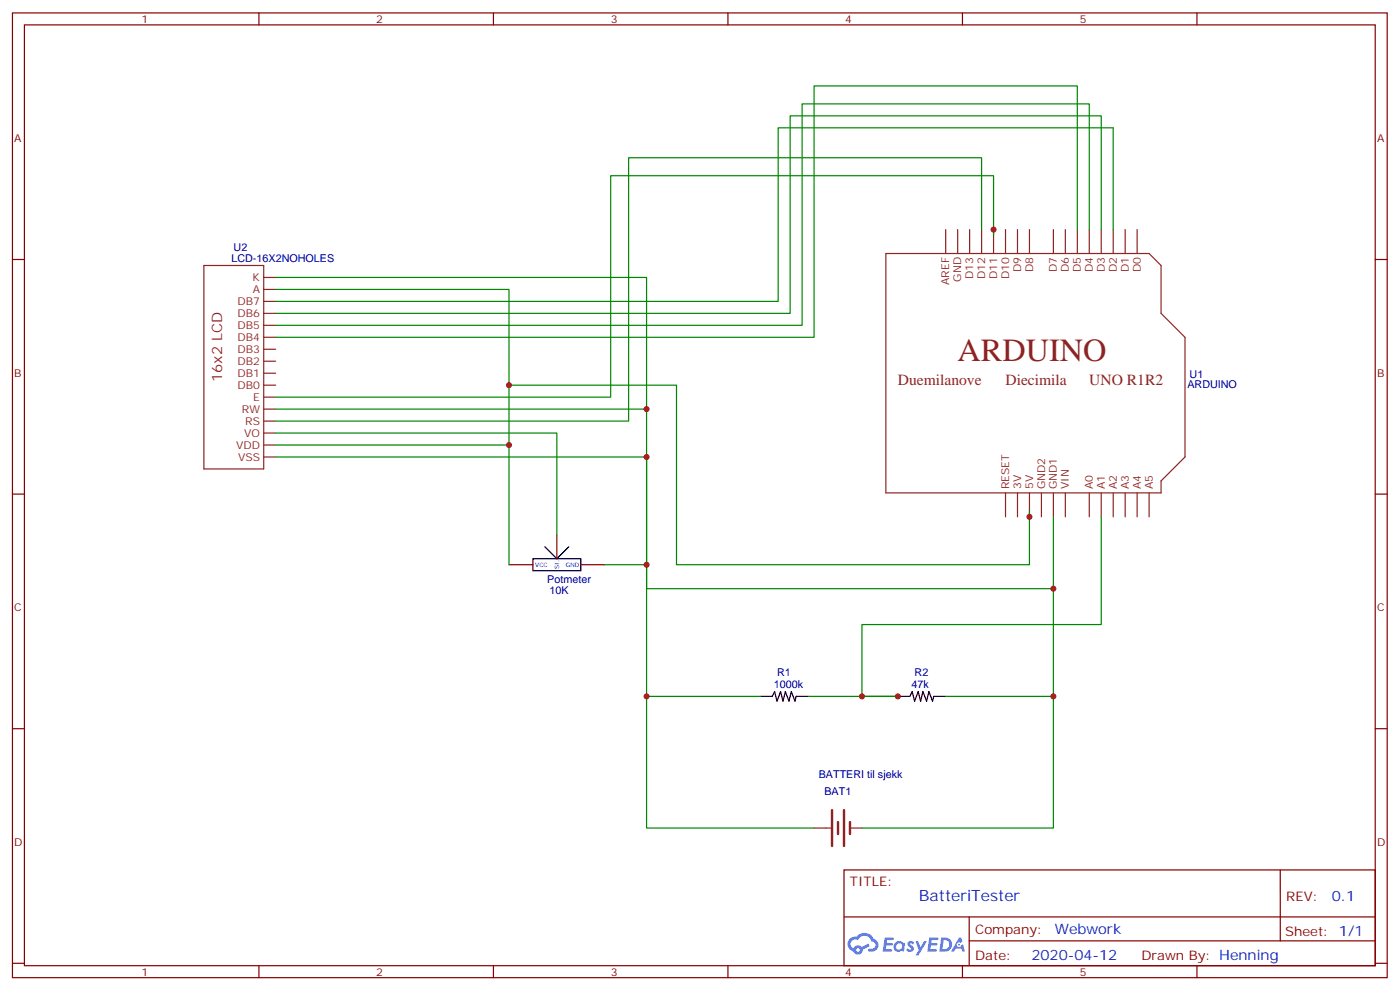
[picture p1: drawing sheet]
<svg xmlns="http://www.w3.org/2000/svg" width="413mm" height="292mm" viewBox="0 0 413 292" stroke-linecap="round" stroke-linejoin="round" font-family="sans-serif">
<g fill="none" stroke="#870000" stroke-width=".35">
<path d="M3.7 3.8h405.3v284.3h-405.3zM7.2 7.3h398.3v277.3h-398.3zM76.3 3.8v3.5M145.5 3.8v3.5M214.6 3.8v3.5M283.8 3.8v3.5M352.9 3.8v3.5M3.7 76.5h3.5M405.5 76.5h3.5M3.7 145.6h3.5M405.5 145.6h3.5M3.7 214.8h3.5"/>
<path d="M405.5 214.8h3.5M248.8 256.4h156.7v28.2h-156.7zM377.5 256.4v20.9M248.9 270.2h156.5M285.8 277.3h119.6M285.8 270.2v14.2M3.7 283.9h3.5M76.3 284.6v3.5M145.5 284.6v3.5M214.6 284.6v3.5M283.8 284.6v3.5M352.9 284.6v3.5"/>
<path d="M405.5 283.9h3.5"/>
</g>
<g fill="#5487ff">
<path d="M267.8 277.6a1.22 1.22 0 0 1 1.8 .2l-.4 .6a.47 .47 0 0 0-.4-.4 .47 .47 0 0 0-.5 .2l.2 .2a1.14 1.14 0 0 1 .8 1.8 1.14 1.14 0 0 1-2 0l-.2-.2 .5-.6 .7 .5a.29 .29 0 0 0 .4-.3 .29 .29 0 0 0-.3-.3 1.04 1.04 0 0 1-.6-1.7z"/>
<path d="M260.8 276.3h2.4l.3 .2-.1 .5-1.8 .1-.2 .8h1.6l.3 .4-.4 .4h-1.6l-.1 1.1h1.7l.2 .3-.2 .3-2.7 .1z"/>
<path d="M274 276.3h2.3l.4 .2-.2 .5-1.8 .1-.1 .8h1.5l.3 .4-.3 .4h-1.6l-.2 1.1h1.7l.2 .3-.2 .3-2.6 .1z"/>
<path d="M282.7 276.3h.7l.4 1.3-.6 .3a.69 .69 0 0 0-1.1 .3 .69 .69 0 0 0 .5 .9 .69 .69 0 0 0 .9-.6l.4-.2 .6 2.2h-.8l-.2-.9h-1.7l-.5 .9h-.9z"/>
<path d="M270 277.4h.7l.7 1.8 1.1-1.8h.8l-2.5 4.2h-.9l1-1.5z"/>
<path d="M277.5 276.3l-.6 4.2h1.4a2.11 2.11 0 0 0 2.4-2.1 2.11 2.11 0 0 0-2.5-2.1zM278.2 277.1a1.39 1.39 0 0 1 1.7 1.4 1.39 1.39 0 0 1-1.8 1.3h-.2z"/>
<path d="M263.8 277.9a1.54 1.54 0 0 0 0 2.2 1.54 1.54 0 0 0 2.1 .1l.6 .3 .3-2.3-.1-.3h-.5a1.49 1.49 0 0 0-2.4 0zM264.1 278.9a.95 .95 0 0 1 1.9 0 .95 .95 0 0 1-1.9 0z"/>
<path d="M250.6 276.7a2.18 2.18 0 0 0 1 3.7 1.44 1.44 0 0 0 1.7 .9 1.44 1.44 0 0 0 1.1-1.4l2-1.1-.4-.7-1.9 1a1.47 1.47 0 0 0-2.5 .4 1.39 1.39 0 0 1-.6-1.9 1.39 1.39 0 0 1 2-.5 2.12 2.12 0 0 1 2.1-1.3 2.12 2.12 0 0 1 1.9 1.7 1.14 1.14 0 0 1 1.1 1.4 1.14 1.14 0 0 1-1.6 .7 .43 .43 0 0 0-.6 .4 .43 .43 0 0 0 .4 .5 1.98 1.98 0 0 0 2.6-1.2 1.98 1.98 0 0 0-1.3-2.6 3.1 3.1 0 0 0-5.2-.6l-.9 .1zM252.4 280a.55 .55 0 0 1 1.1 0 .55 .55 0 0 1-1.1 0z"/>
<circle cx="282.8" cy="278.4" r=".26"/>
</g>
<g fill="none" stroke="#8c2424" stroke-width=".35">
<path d="M60.1 78.2h17.7v60h-17.7zM261.2 74.7h77.6l3.5 3.5v14.2l7.1 7v35.3l-7.1 7v3.6h-81.1zM278.8 67.7v7M282.4 67.7v7M285.9 67.7v7M289.4 67.7v7M292.9 67.7v7M296.5 67.7v7M300 67.7v7M303.5 67.7v7M310.6 67.7v7M314.1 67.7v7"/>
<path d="M317.6 67.7v7M321.2 67.7v7M324.7 67.7v7M328.2 67.7v7M331.8 67.7v7M335.3 67.7v7M77.8 85.3h3.5M77.8 99.4h3.5M77.8 95.9h3.5M77.8 92.4h3.5M77.8 88.8h3.5M77.8 81.8h3.5"/>
<path d="M77.8 113.5h3.5M77.8 110h3.5M77.8 106.5h3.5M77.8 102.9h3.5M77.8 117.1h3.5M77.8 120.6h3.5M77.8 124.1h3.5M77.8 131.2h3.5M77.8 127.6h3.5M77.8 134.7h3.5M296.5 145.3v7M300 145.3v7"/>
<path d="M303.5 145.3v7M307.1 145.3v7M310.6 145.3v7M314.1 145.3v7M321.2 145.3v7M324.7 145.3v7M328.2 145.3v7M331.8 145.3v7M335.3 145.3v7M338.8 145.3v7M240 244.1h5M250.6 244.1h3.5"/>
</g>
<path d="M157.1 164.7h14.1v3.5h-14.1zM160.7 161.1l3.5 3.6 3.5-3.6M224.2 205.2h3.5l.7-1.4 .7 2.9 1.1-2.9 .7 2.9 .7-2.9 1 2.9 .7-2.9 1.1 2.9 .3-1.5h3.6M264.7 205.2h3.6l.7-1.4 .7 2.9 1-2.9 .7 2.9 .7-2.9 1.1 2.9 .7-2.9 1.1 2.9 .3-1.5h3.5" fill="none" stroke="#000" stroke-width=".35"/>
<path d="M164.2 157.6v7.1M150.1 166.4h7M171.2 166.4h7.1" fill="none" stroke="#870000" stroke-width=".35"/>
<path d="M245.3 238.8v10.5M248.8 238.8v10.5M247.1 242.3v3.5M250.6 242.3v3.5" fill="none" stroke="#8c2424" stroke-width=".71"/>
<g fill="none" stroke="#008700" stroke-width=".35">
<path d="M289.4 67.7v-21.2h-104.1v77.6h-104M292.9 69.4v-17.6h-112.8v65.3h-98.8M317.6 67.7v-42.4h-77.6v74.1h-158.7M321.2 67.7v-37.1h-84.7v65.3h-155.2M324.7 67.7v-33.6h-91.7v58.3h-151.7M328.2 67.7v-30h-98.8v51.1h-148.1M81.3 81.8h109.3v84.6h-12.3M81.3 85.3h68.8v81.1M150.1 113.5h49.4v52.9h104v-15.8M81.3 134.7h109.3v38.8h120v-21.2M81.3 127.6h82.9v30M81.3 120.6h109.3"/>
<path d="M81.3 131.2h68.8M324.7 152.3v31.8h-70.6v21.1M190.6 166.4v77.7h49.4M310.6 173.5v31.7h-31.8M190.6 205.2h33.6M238.3 205.2h26.4M310.6 205.2v38.9h-56.5"/>
</g>
<g fill="#c00">
<circle cx="254.1" cy="205.2" r=".88"/>
<circle cx="190.6" cy="134.7" r=".88"/>
<circle cx="303.5" cy="152.3" r=".88"/>
<circle cx="292.9" cy="67.7" r=".88"/>
<circle cx="190.6" cy="166.4" r=".88"/>
<circle cx="190.6" cy="120.6" r=".88"/>
<circle cx="150.1" cy="131.2" r=".88"/>
<circle cx="150.1" cy="113.5" r=".88"/>
<circle cx="264.7" cy="205.2" r=".88"/>
<circle cx="190.6" cy="205.2" r=".88"/>
<circle cx="310.6" cy="173.5" r=".88"/>
<circle cx="310.6" cy="205.2" r=".88"/>
</g>
<text font-size="9.5" fill="#8d2323" x="282.4" y="106.5">ARDUINO</text>
<g font-size="4.6" fill="#8d2323">
<text x="264.7" y="113.5">Duemilanove</text>
<text x="296.5" y="113.5">Diecimila</text>
<text x="321.2" y="113.5">UNO R1R2</text>
</g>
<text font-size="4.6" fill="#00f" x="270.9" y="265.4">BatteriTester</text>
<text font-size="4.2" fill="#8d2323" x="65.5" y="112.5" transform="rotate(-90 65.5 112.5)">16x2 LCD</text>
<g font-size="4.2" fill="#00f">
<text x="392.6" y="265.7">0.1</text>
<text x="311" y="275.2">Webwork</text>
<text x="304.1" y="283">2020-04-12</text>
</g>
<g font-size="3.9" fill="#800">
<text x="250.6" y="261">TITLE:</text>
<text x="379.2" y="265.7">REV:</text>
<text x="287.5" y="275.2">Company:</text>
<text x="378.9" y="275.8">Sheet: 1/1</text>
<text x="287.5" y="282.9">Date:</text>
<text x="336.6" y="282.9">Drawn By: Henning</text>
</g>
<g font-size="3.2" fill="#800">
<text x="41.8" y="6.8">1</text>
<text x="110.9" y="6.8">2</text>
<text x="180.1" y="6.8">3</text>
<text x="249.2" y="6.8">4</text>
<text x="318.3" y="6.8">5</text>
<text x="4.2" y="41.9">A</text>
<text x="406" y="41.9">A</text>
<text x="4.2" y="111.1">B</text>
<text x="406" y="111.1">B</text>
<text x="4.2" y="180.2">C</text>
<text x="406" y="180.2">C</text>
<text x="4.2" y="249.3">D</text>
<text x="406" y="249.3">D</text>
<text x="41.8" y="287.6">1</text>
<text x="110.9" y="287.6">2</text>
<text x="180.1" y="287.6">3</text>
<text x="249.2" y="287.6">4</text>
<text x="318.3" y="287.6">5</text>
</g>
<g font-size="3.2" fill="#000080">
<text x="68.2" y="77.2">LCD-16X2NOHOLES</text>
<text x="68.9" y="74.1">U2</text>
<text x="350.8" y="111.3">U1</text>
<text x="350.1" y="114.4">ARDUINO</text>
<text x="161.4" y="171.9">Potmeter</text>
<text x="162" y="175.1">10K</text>
<text x="228.2" y="202.8">1000k</text>
<text x="229.1" y="199.4">R1</text>
<text x="268.7" y="202.8">47k</text>
<text x="269.7" y="199.4">R2</text>
<text x="241.4" y="229.2">BATTERI til sjekk</text>
<text x="243.1" y="234.3">BAT1</text>
</g>
<g font-size="3.2" fill="#8d2323">
<text x="74.5" y="82.8">K</text>
<text x="279.9" y="84" transform="rotate(-90 279.9 84)">AREF</text>
<text x="283.4" y="83.1" transform="rotate(-90 283.4 83.1)">GND</text>
<text x="286.9" y="82.3" transform="rotate(-90 286.9 82.3)">D13</text>
<text x="290.5" y="82.3" transform="rotate(-90 290.5 82.3)">D12</text>
<text x="294" y="82.3" transform="rotate(-90 294 82.3)">D11</text>
<text x="297.5" y="82.3" transform="rotate(-90 297.5 82.3)">D10</text>
<text x="301.1" y="80.2" transform="rotate(-90 301.1 80.2)">D9</text>
<text x="304.6" y="80.2" transform="rotate(-90 304.6 80.2)">D8</text>
<text x="311.6" y="80.2" transform="rotate(-90 311.6 80.2)">D7</text>
<text x="315.2" y="80.2" transform="rotate(-90 315.2 80.2)">D6</text>
<text x="318.7" y="80.2" transform="rotate(-90 318.7 80.2)">D5</text>
<text x="322.2" y="80.2" transform="rotate(-90 322.2 80.2)">D4</text>
<text x="325.8" y="80.2" transform="rotate(-90 325.8 80.2)">D3</text>
<text x="329.3" y="80.2" transform="rotate(-90 329.3 80.2)">D2</text>
<text x="332.8" y="80.2" transform="rotate(-90 332.8 80.2)">D1</text>
<text x="336.3" y="80.2" transform="rotate(-90 336.3 80.2)">D0</text>
<text x="70.1" y="89.9">DB7</text>
<text x="74.5" y="86.4">A</text>
<text x="70.1" y="93.4">DB6</text>
<text x="70.1" y="100.5">DB4</text>
<text x="70.1" y="96.9">DB5</text>
<text x="70.1" y="107.5">DB2</text>
<text x="70.1" y="104">DB3</text>
<text x="70.1" y="111.1">DB1</text>
<text x="70.1" y="114.6">DB0</text>
<text x="74.7" y="118.1">E</text>
<text x="71.3" y="121.6">RW</text>
<text x="72.3" y="125.2">RS</text>
<text x="72" y="128.7">VO</text>
<text x="69.6" y="132.2">VDD</text>
<text x="70.2" y="135.7">VSS</text>
<text x="297.5" y="144.2" transform="rotate(-90 297.5 144.2)">RESET</text>
<text x="301.1" y="144.2" transform="rotate(-90 301.1 144.2)">3V</text>
<text x="304.6" y="144.2" transform="rotate(-90 304.6 144.2)">5V</text>
<text x="308.1" y="144.2" transform="rotate(-90 308.1 144.2)">GND2</text>
<text x="311.6" y="144.2" transform="rotate(-90 311.6 144.2)">GND1</text>
<text x="315.2" y="144.2" transform="rotate(-90 315.2 144.2)">VIN</text>
<text x="322.2" y="144.2" transform="rotate(-90 322.2 144.2)">A0</text>
<text x="325.8" y="144.2" transform="rotate(-90 325.8 144.2)">A1</text>
<text x="329.3" y="144.2" transform="rotate(-90 329.3 144.2)">A2</text>
<text x="332.8" y="144.2" transform="rotate(-90 332.8 144.2)">A3</text>
<text x="336.3" y="144.2" transform="rotate(-90 336.3 144.2)">A4</text>
<text x="339.9" y="144.2" transform="rotate(-90 339.9 144.2)">A5</text>
</g>
<g font-size="1.8" fill="#00f">
<text x="157.8" y="167.1">VCC</text>
<text x="164.9" y="167.6" transform="rotate(-90 164.9 167.6)">SI.</text>
<text x="166.8" y="167.1">GND</text>
</g>
</svg>
